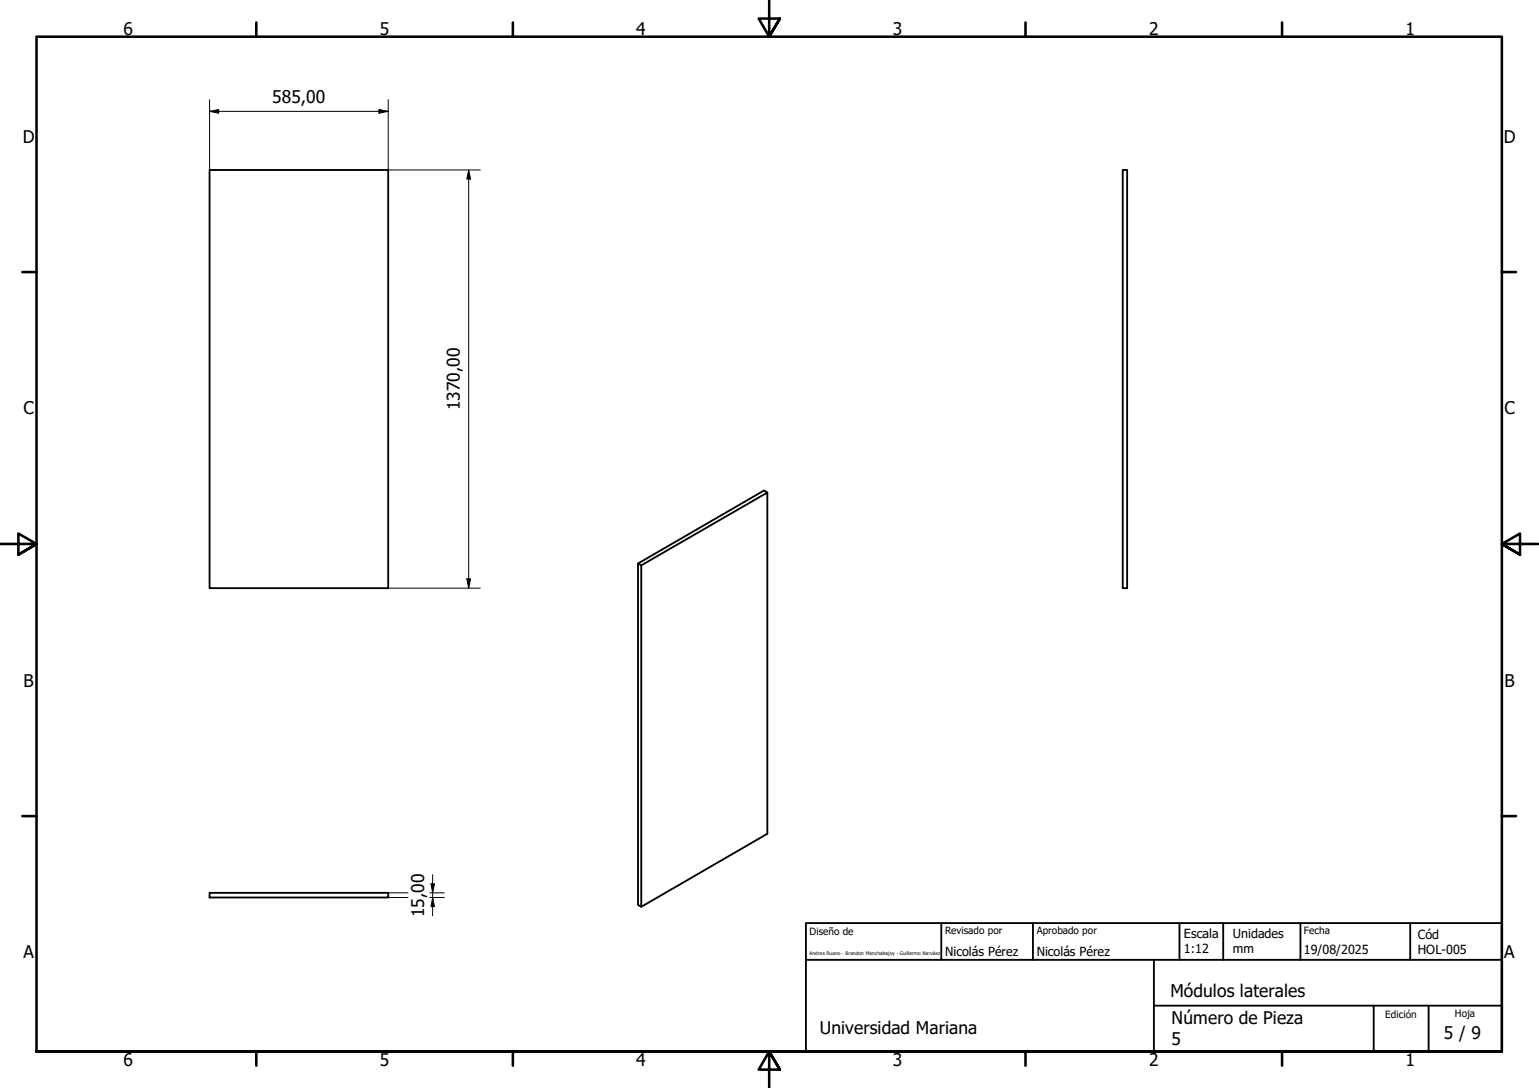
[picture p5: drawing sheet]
<svg xmlns="http://www.w3.org/2000/svg" width="420mm" height="297mm" viewBox="0 0 420 297" stroke-linecap="round" stroke-linejoin="round" font-family="sans-serif">
<!-- layer: Visible (ISO) -->
<path d="M57.2 46.4h48.8v114.2h-48.8zM306.5 46.4h1.2v114.2h-1.2zM209.5 134.5l-34.4 19.9-.9-.6 34.4-19.9 .9 .6v93.1l-34.4 20M174.2 153.8v93.3l.9 .5v-93.2M57.2 243.8h48.8v1.2h-48.8z" fill="none" stroke="#000" stroke-width=".51"/>
<!-- layer: Borde (ISO) -->
<g fill="none" stroke="#000" stroke-width=".7">
<path d="M70 6.1v3.9M140 6.1v3.9M210 0v10l-2.9-4.9h5.8l-2.9 4.9 2.9-4.9M280 6.1v3.9M350 6.1v3.9M6.1 74.3h3.9M410 74.3h3.9M0 148.5h10l-5-2.8v5.7l5-2.9-5 2.9M420 148.5h-10l5-2.8v5.7l-5-2.9 5 2.9M6.1 222.8h3.9M410 222.8h3.9M10 287.1v-277.1h400v277.1h-400h400"/>
<path d="M70 287.1v3.8M140 287.1v3.8M212.9 292l-2.9-4.9 2.9 4.9h-5.8l2.9-4.9v9.9M280 287.1v3.8M350 287.1v3.8"/>
</g>
<path d="M220 252h190v35.1h-190zM257 252v10.1M282 252v10.1M322 252v10.1M333.9 252v10.1M355 252v10.1M385 252v10.1M220 262.1h190M315 274.6h95M315 262.1v25M375 274.6v12.5M390 274.6v12.5" fill="none" stroke="#000" stroke-width=".51"/>
<!-- layer: Cota (ISO) -->
<g fill="none" stroke="#000" stroke-width=".27">
<path d="M57.2 30.4l2.5-.5v1zM57.2 30.4h48.8M57.2 27.2v19.2M103.4 29.9l2.6 .5-2.6 .5zM106 27.2v19.2h25.1M128 46.4l.5 2.5h-1.1zM128 46.4v114.2M127.4 158h1.1l-.5 2.6zM106 160.6h25.1M118.1 238.8v11.2M106 243.8h5.4M106 245h5.4"/>
<path d="M117.3 243.8h4M117.3 245h4M117.7 241.3h.9l-.5 2.5zM118.1 245l.5 2.5h-.9z"/>
</g>
<path d="M57.2 30.4l2.5-.5v1zM103.4 29.9l2.6 .5-2.6 .5zM128 46.4l.5 2.5h-1.1zM127.4 158h1.1l-.5 2.6zM117.7 241.3h.9l-.5 2.5zM118.1 245l.5 2.5h-.9z" fill="#000"/>
<g font-size="4.8">
<text x="33.7" y="9.6">6</text>
<text x="103.7" y="9.6">5</text>
<text x="173.7" y="9.6">4</text>
<text x="243.7" y="9.6">3</text>
<text x="313.7" y="9.6">2</text>
<text x="383.7" y="9.6">1</text>
<text x="74.3" y="28">585,00</text>
<text x="6.2" y="38.9">D</text>
<text x="410.5" y="38.9">D</text>
<text x="6.4" y="113.1">C</text>
<text x="125.5" y="112.1" transform="rotate(-90 125.5 112.1)">1370,00</text>
<text x="410.7" y="113.1">C</text>
<text x="6.4" y="187.4">B</text>
<text x="410.7" y="187.4">B</text>
<text x="115.8" y="250.4" transform="rotate(-90 115.8 250.4)">15,00</text>
<text x="6.4" y="261.7">A</text>
<text x="410.7" y="261.7">A</text>
<text x="319.5" y="272.2">Módulos laterales</text>
<text x="319.8" y="279.5">Número de Pieza</text>
<text x="223.8" y="282.2">Universidad Mariana</text>
<text x="319.8" y="285.3">5</text>
<text x="394.2" y="283.8">5 / 9</text>
<text x="33.7" y="290.9">6</text>
<text x="103.7" y="290.9">5</text>
<text x="173.7" y="290.9">4</text>
<text x="243.7" y="290.9">3</text>
<text x="313.7" y="290.9">2</text>
<text x="383.7" y="290.9">1</text>
</g>
<g font-size="3.4">
<text x="323.2" y="256">Escala</text>
<text x="336.6" y="256.2">Unidades</text>
<text x="387.1" y="256.4">Cód</text>
<text x="258" y="261">Nicolás Pérez</text>
<text x="283" y="261">Nicolás Pérez</text>
<text x="323.2" y="260.1">1:12</text>
<text x="336.6" y="260.3">mm</text>
<text x="356" y="260.5">19/08/2025</text>
<text x="387.1" y="260.5">HOL-005</text>
</g>
<g font-size="2.7">
<text x="221" y="255.3">Diseño de</text>
<text x="258" y="255.1">Revisado por</text>
<text x="283" y="255.1">Aprobado por</text>
<text x="356" y="255.1">Fecha</text>
<text x="378.2" y="277.8">Edición</text>
<text x="397.2" y="277.5">Hoja</text>
</g>
<text font-size="1.3" x="221" y="260.8">Andres Ruano - Brandon Manchabajoy - Guillermo Narváez</text>
</svg>
